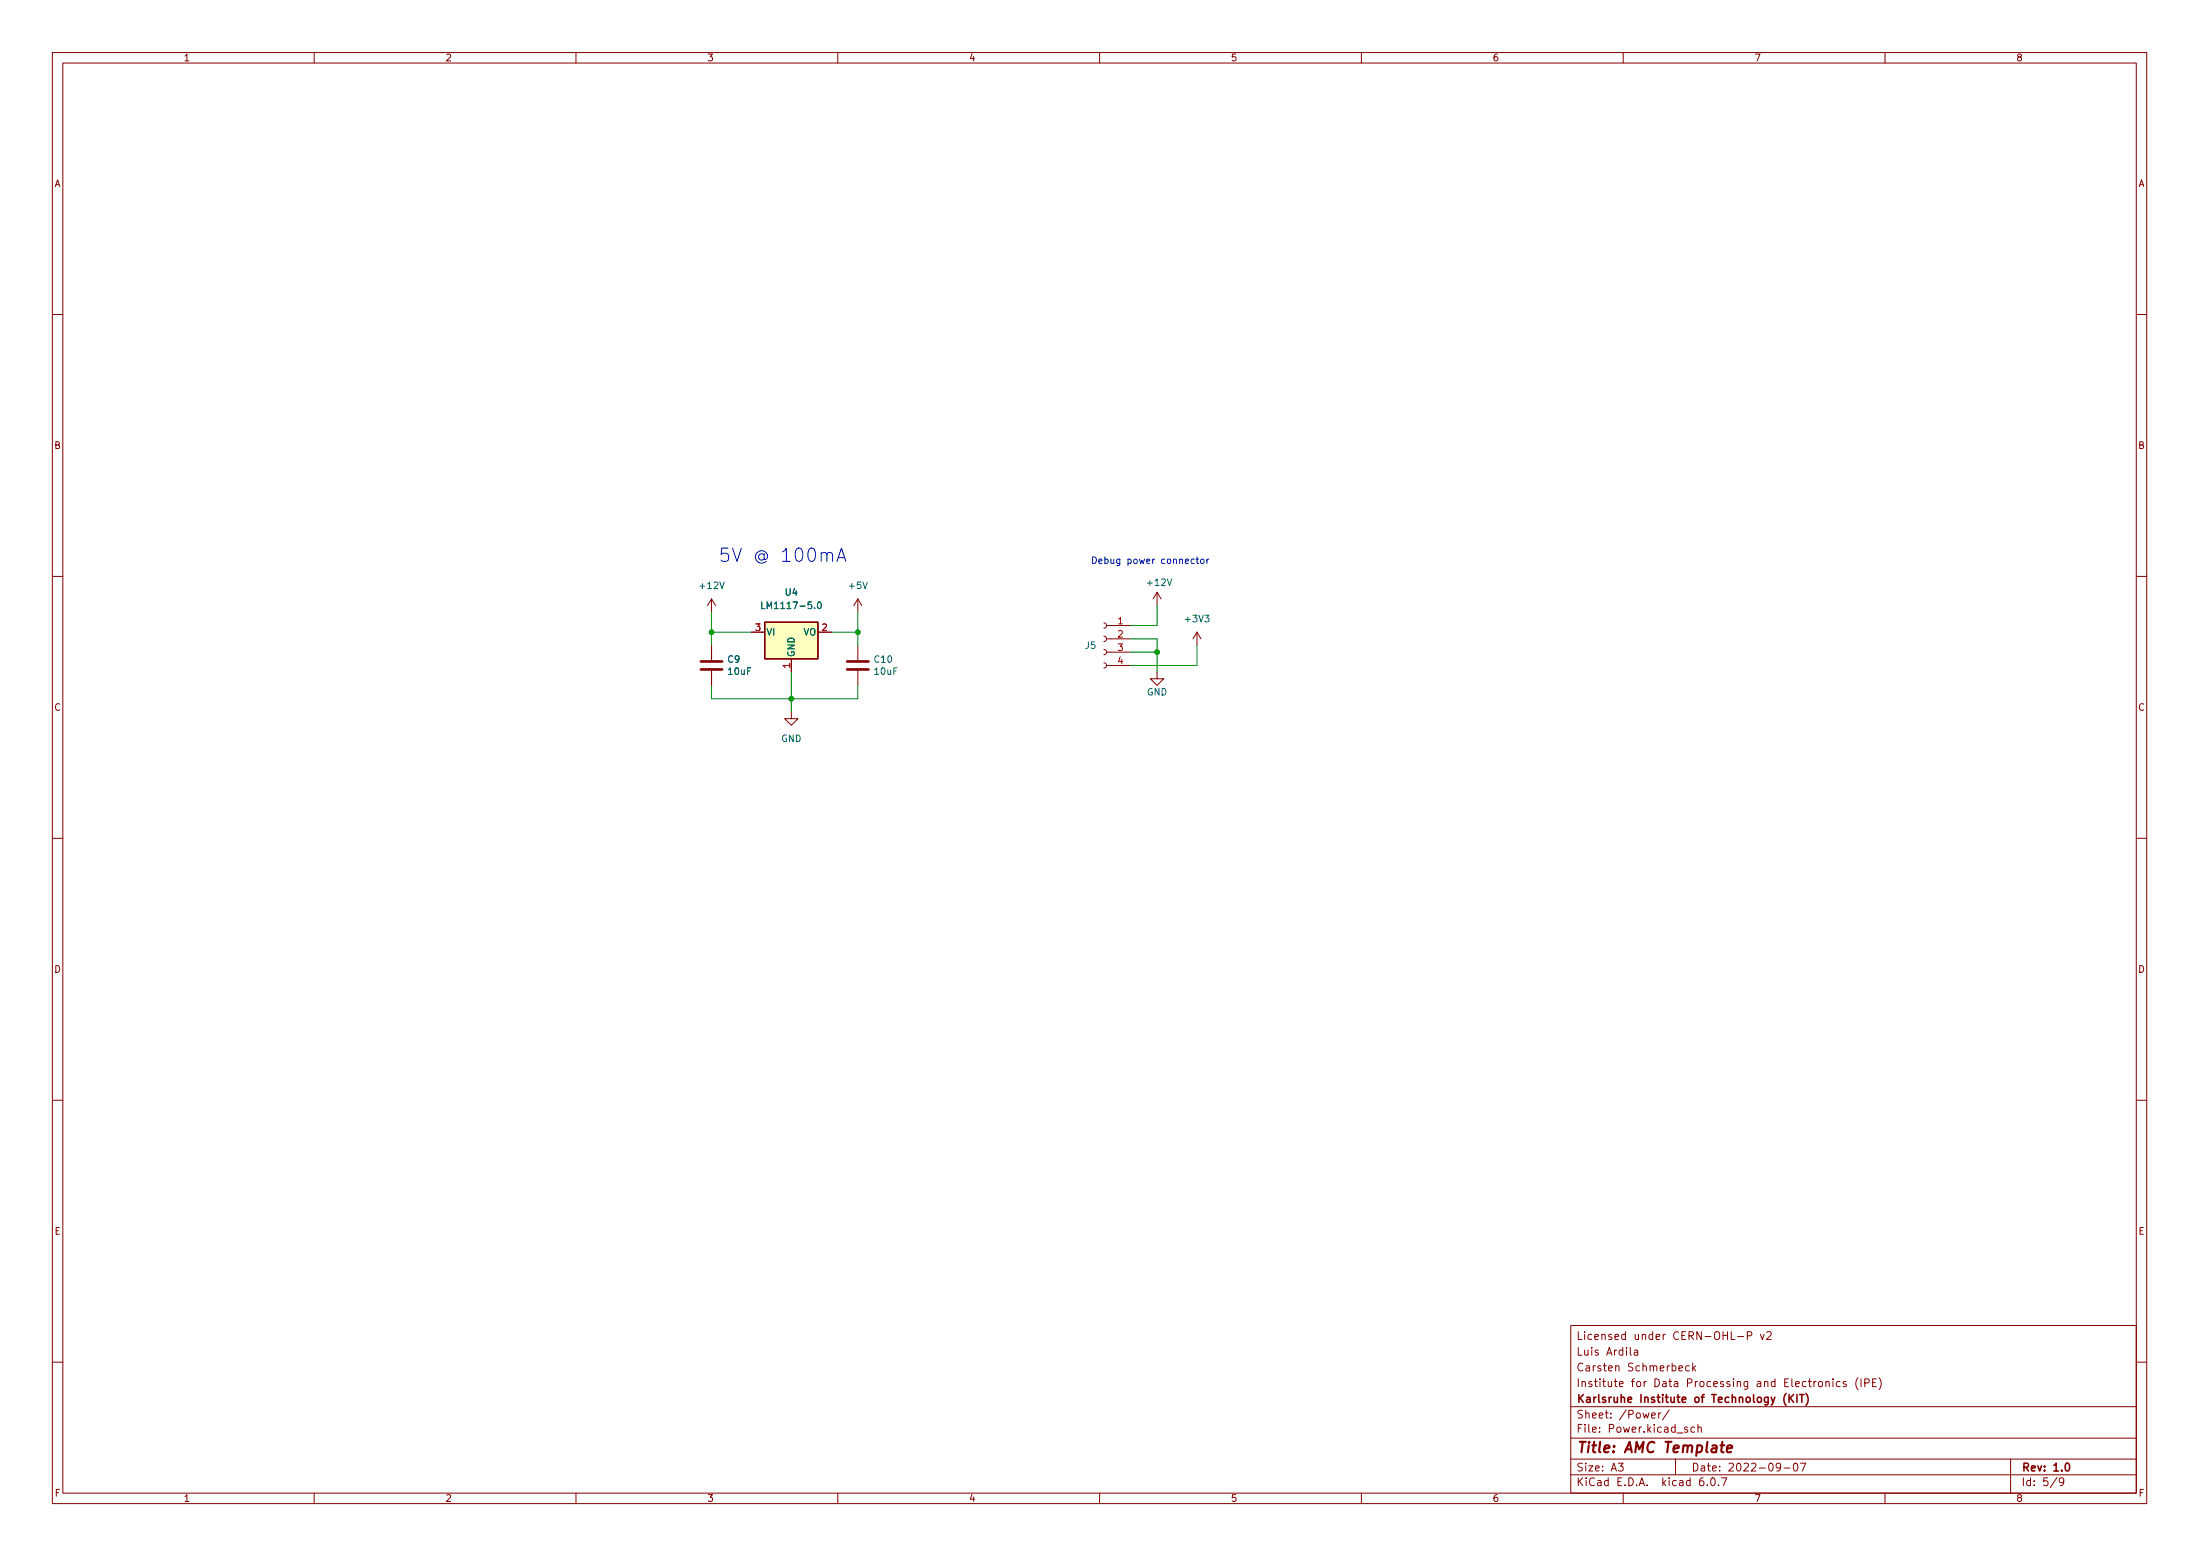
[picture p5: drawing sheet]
<svg xmlns="http://www.w3.org/2000/svg" width="420mm" height="297mm" viewBox="0 0 420 297" stroke-linecap="round" stroke-linejoin="round" font-family="sans-serif">
<g fill="none" stroke="#840000" stroke-width=".19">
<path d="M10 10h400v277h-400zM12 12h396v273h-396zM60 10v2M110 10v2M160 10v2M210 10v2M260 10v2M310 10v2M360 10v2M10 60h2M408 60h2M10 110h2"/>
<path d="M135.9 114.3v2.6M135.9 114.3l-.8 1.3M135.9 114.3l.8 1.3M163.8 114.3l-.7 1.3M163.8 114.3v2.6M163.8 114.3l.8 1.3M210.8 118.9l.4 .2 .1 .3-.1 .4-.4 .1M211.3 119.4h4.6M221 113.1l-.8 1.2M221 113.1v2.5M221 113.1l.7 1.2M408 110h2"/>
<path d="M135.9 123.2v2.8M135.9 128.1v2.7M143.5 120.7h2.5M151.1 135.9v1.3h1.3l-1.3 1.3-1.2-1.3h1.2M151.1 125.8v2.5M156.2 120.7h2.5M163.8 123.2v2.8M163.8 128.1v2.7M210.8 126.5l.4 .2 .1 .3-.1 .4-.4 .1M210.8 124l.4 .1 .1 .4-.1 .4-.4 .1M210.8 121.4l.4 .2 .1 .4-.1 .3-.4 .2M211.3 127h4.6"/>
<path d="M211.3 124.5h4.6M211.3 122h4.6M221 128.3v1.3h-1.3l1.3 1.2 1.2-1.2h-1.2M228.6 120.7l-.8 1.3M228.6 120.7v2.5M228.6 120.7l.8 1.3M10 160h2M408 160h2M10 210h2M408 210h2M300 253h108v32h-108zM311.4 257.2v1.3l.2 .2"/>
<path d="M312.1 257.8h.6l.1 .9M312.8 258.1h-.5a.29 .29 0 0 0-.2 .3 .29 .29 0 0 0 .2 .3l.5-.1M331.9 255.1h1.1M333.7 255l.7-.1 .2-.2-.1-.3-.2-.2h-.6v1.5M336.2 254.7l.4 1 .3-1M337.4 254.4l.6-.2 .2 .2 .1 .2-.9 1.1h.9M10 260h2M300 278.5h108M300 274.5h108M300 268.5h108M309.1 279.3h.9l-.5 .6 .4 .1v.7l-.2 .1-.6-.1M315.4 270.2l.7-.1v-.3l-.5-.1-.2 .2 .1 .7h.6"/>
<path d="M316.8 269.7v1M317.2 269.7l-.3 .1-.1 .2M318.8 269.1l-1.3 2M320 278.5v3M320.6 261.2l.8-.1-.1-.3-.4-.1-.3 .2 .1 .7h.6M322.3 272.5l-.4-.1-.2 .2 .1 .2 .5 .2v.3h-.6M322.6 260.8l-.4-.1-.3 .3 .2 .6h.5M323.3 260.2v1.5M323.4 261.1l.4 .6M323.6 272.5l-.4-.1-.3 .3 .2 .6h.5M323.8 260.7l-.5 .6M324.3 272.6l.2-.2 .4 .1v.9"/>
<path d="M324.3 271.9v1.5M340.1 280l-.3 .2h-.3l-.3-.2 .2-.6 .4-.1 .2 .2a.99 .99 0 0 1-.4 1.3h-.2M342.7 279.4l.2-.1a.8 .8 0 0 1 .5 .8 .8 .8 0 0 1-.5 .7 1 1 0 0 1-.2-1.4zM343.8 279.3h1.1l-.7 1.5M347.4 263.8l.4-.1 .3 .3v.4l-.3 .3-.4-.1-.1-.2zM348.7 263.9l.2-.2 .4 .1 .1 .9M348.7 263.7v1M350.1 263.2v.2M350.1 263.7v1M351.4 263.8l-.4-.1-.3 .3 .2 .6h.5M352.6 263.8l-.4-.1-.2 .2 .1 .2 .5 .2v.3h-.6M354.9 263a1.72 1.72 0 0 0 0 2.3"/>
<path d="M355.4 263.2v1.5M356.1 264l.7-.1 .2-.2-.1-.3-.2-.2h-.6v1.5M357.6 263.9h.5M358.4 263.2h-.8v1.5h.8M358.9 263a1.72 1.72 0 0 1 0 2.3M384 278.5v6.5M408 260h2M60 285v2M110 285v2M160 285v2M210 285v2M260 285v2"/>
<path d="M300 281.5h108M310 285v2M325.3 282.1a.59 .59 0 0 0-.7 .7v.5l.1 .2 .4 .1 .3-.1v-.5l-.1-.2-.4-.1-.3 .3M326.1 283.5v.1M326.8 282.3l.3-.2a.8 .8 0 0 1 .5 .8 .8 .8 0 0 1-.5 .7l-.3-.1-.1-.5zM328.2 283.5v.1M328.8 282.1h1l-.7 1.5M340.7 280.2h1.2M360 285v2M392.9 282l-1.3 2M394.1 282.8l-.3 .2h-.2l-.3-.2 .1-.6 .4-.1 .3 .2a.99 .99 0 0 1-.4 1.3h-.3"/>
</g>
<path d="M341.1 266a1.73 1.73 0 0 0 0 2.3M341.7 266.2v1.5M341.9 266.9l.6 .8M342.5 266.2l-.8 .9M343.2 266.2v1.5M343.7 266.2h.8M344.1 266.2v1.5M344.9 266a1.73 1.73 0 0 1 0 2.3M394.6 279.4l.2-.1a.8 .8 0 0 1 .5 .8 .8 .8 0 0 1-.5 .7 1 1 0 0 1-.2-1.4z" fill="none" stroke="#840000" stroke-width=".3"/>
<path d="M328.6 275.9h.7M328.9 275.2l-.2 1.8 .1 .1 .4 .1M329.8 276.6l1-.2-.1-.4-.5-.1-.3 .3-.1 .9h.8" fill="none" stroke="#840000" stroke-width=".4"/>
<path d="M133.9 127.8h4M133.9 126.3h4M161.8 127.8h4.1M161.8 126.3h4.1" fill="none" stroke="#840000" stroke-width=".51"/>
<path d="M146 118.8h10.2v7h-10.2z" fill="#ffffc2" stroke="#ffffc2" stroke-width=".19"/>
<path d="M146 118.8h10.2v7h-10.2z" fill="none" stroke="#840000" stroke-width=".25"/>
<path d="M145.5 114.9v1.3h.6M156.2 115l.2-.1a.68 .68 0 0 1 .5 .6 .68 .68 0 0 1-.5 .7l-.3-.5z" fill="none" stroke="#006464" stroke-width=".19"/>
<path d="M159.9 107.2l.8-2.6 .8 2.6M160.1 106.4h1.2M228.1 106.8l-.4-.1-.2 .3 .1 .5h.5M228.4 106.7h.5M228.6 106.3v1.1l.3 .2M229.4 106.8l.3-.1 .2 .3v.3l-.2 .3-.3-.1-.1-.2zM230.5 106.7v.9M230.9 106.7l-.4 .3" fill="none" stroke="#0000c2" stroke-width=".19"/>
<path d="M135.9 116.9v6.3M163.8 116.9v6.3M221 115.6v3.8h-5.1M135.9 130.8v2.6h27.9v-2.6M135.9 120.7h7.6M151.1 128.3v7.6M158.7 120.7h5.1M215.9 122h5.1v6.3M215.9 124.5h5.1M228.6 123.2v3.8h-12.7" fill="none" stroke="#009600" stroke-width=".19"/>
<g fill="#009600" stroke="#009600" stroke-width=".19">
<circle cx="163.8" cy="120.7" r=".46"/>
<circle cx="151.1" cy="133.4" r=".46"/>
<circle cx="221" cy="124.5" r=".46"/>
<circle cx="135.9" cy="120.7" r=".46"/>
</g>
<text font-size="3.5" fill="#0000c2" x="137.2" y="107.3">5V @ 100mA</text>
<text font-size="2.8" fill="#840000" x="301" y="277.3">Title: AMC Template</text>
<g font-size="2.1" fill="#840000">
<text x="301" y="255.8">Licensed under CERN-OHL-P v2</text>
<text x="301" y="261.8">Carsten Schmerbeck</text>
<text x="301" y="258.8">Luis Ardila</text>
<text x="301" y="267.8">Karlsruhe Institute of Technology (KIT)</text>
<text x="301" y="264.8">Institute for Data Processing and Electronics (IPE)</text>
<text x="301" y="273.5">File: Power.kicad_sch</text>
<text x="301" y="270.8">Sheet: /Power/</text>
<text x="301" y="280.9">Size: A3</text>
<text x="323" y="280.9">Date: 2022-09-07</text>
<text x="386" y="280.9">Rev: 1.0</text>
<text x="301" y="283.7">KiCad E.D.A. kicad 6.0.7</text>
<text x="386" y="283.7">Id: 5/9</text>
</g>
<g font-size="1.8" fill="#840000">
<text x="35" y="11.7">1</text>
<text x="85" y="11.7">2</text>
<text x="135" y="11.7">3</text>
<text x="185" y="11.7">4</text>
<text x="235" y="11.7">5</text>
<text x="285" y="11.7">6</text>
<text x="335" y="11.7">7</text>
<text x="385" y="11.7">8</text>
<text x="10.3" y="35.7">A</text>
<text x="408.3" y="35.7">A</text>
<text x="10.3" y="85.7">B</text>
<text x="408.3" y="85.7">B</text>
<text x="10.3" y="135.7">C</text>
<text x="408.3" y="135.7">C</text>
<text x="10.3" y="185.7">D</text>
<text x="408.3" y="185.7">D</text>
<text x="10.4" y="235.7">E</text>
<text x="408.4" y="235.7">E</text>
<text x="10.4" y="285.7">F</text>
<text x="35" y="286.7">1</text>
<text x="85" y="286.7">2</text>
<text x="135" y="286.7">3</text>
<text x="185" y="286.7">4</text>
<text x="235" y="286.7">5</text>
<text x="285" y="286.7">6</text>
<text x="335" y="286.7">7</text>
<text x="385" y="286.7">8</text>
<text x="408.4" y="285.7">F</text>
</g>
<text font-size="1.8" fill="#0000c2" x="208.3" y="107.6">Debug power connector</text>
<g font-size="1.8" fill="#006464">
<text x="133.8" y="112.4">+12V</text>
<text x="150" y="113.7">U4</text>
<text x="162.2" y="112.4">+5V</text>
<text x="219.3" y="111.8">+12V</text>
<text x="146.4" y="116.2">LM1117-5.0</text>
<text x="226.5" y="118.8">+3V3</text>
<text x="146.3" y="121.3">VI</text>
<text x="151.8" y="125.5" transform="rotate(-90 151.8 125.5)">GND</text>
<text x="153.4" y="121.3">VO</text>
<text x="207.3" y="123.9">J5</text>
<text x="139" y="126.5">C9</text>
<text x="139.2" y="128.8">10uF</text>
<text x="167.1" y="126.5">C10</text>
<text x="167.1" y="128.8">10uF</text>
<text x="219" y="132.8">GND</text>
<text x="149.2" y="141.6">GND</text>
</g>
<g font-size="1.8" fill="#a90000">
<text x="213.5" y="119.2">1</text>
<text x="144.3" y="120.4">3</text>
<text x="157" y="120.4">2</text>
<text x="213.5" y="121.7">2</text>
<text x="213.5" y="124.2">3</text>
<text x="150.9" y="127.5" transform="rotate(-90 150.9 127.5)">1</text>
<text x="213.5" y="126.8">4</text>
</g>
</svg>
